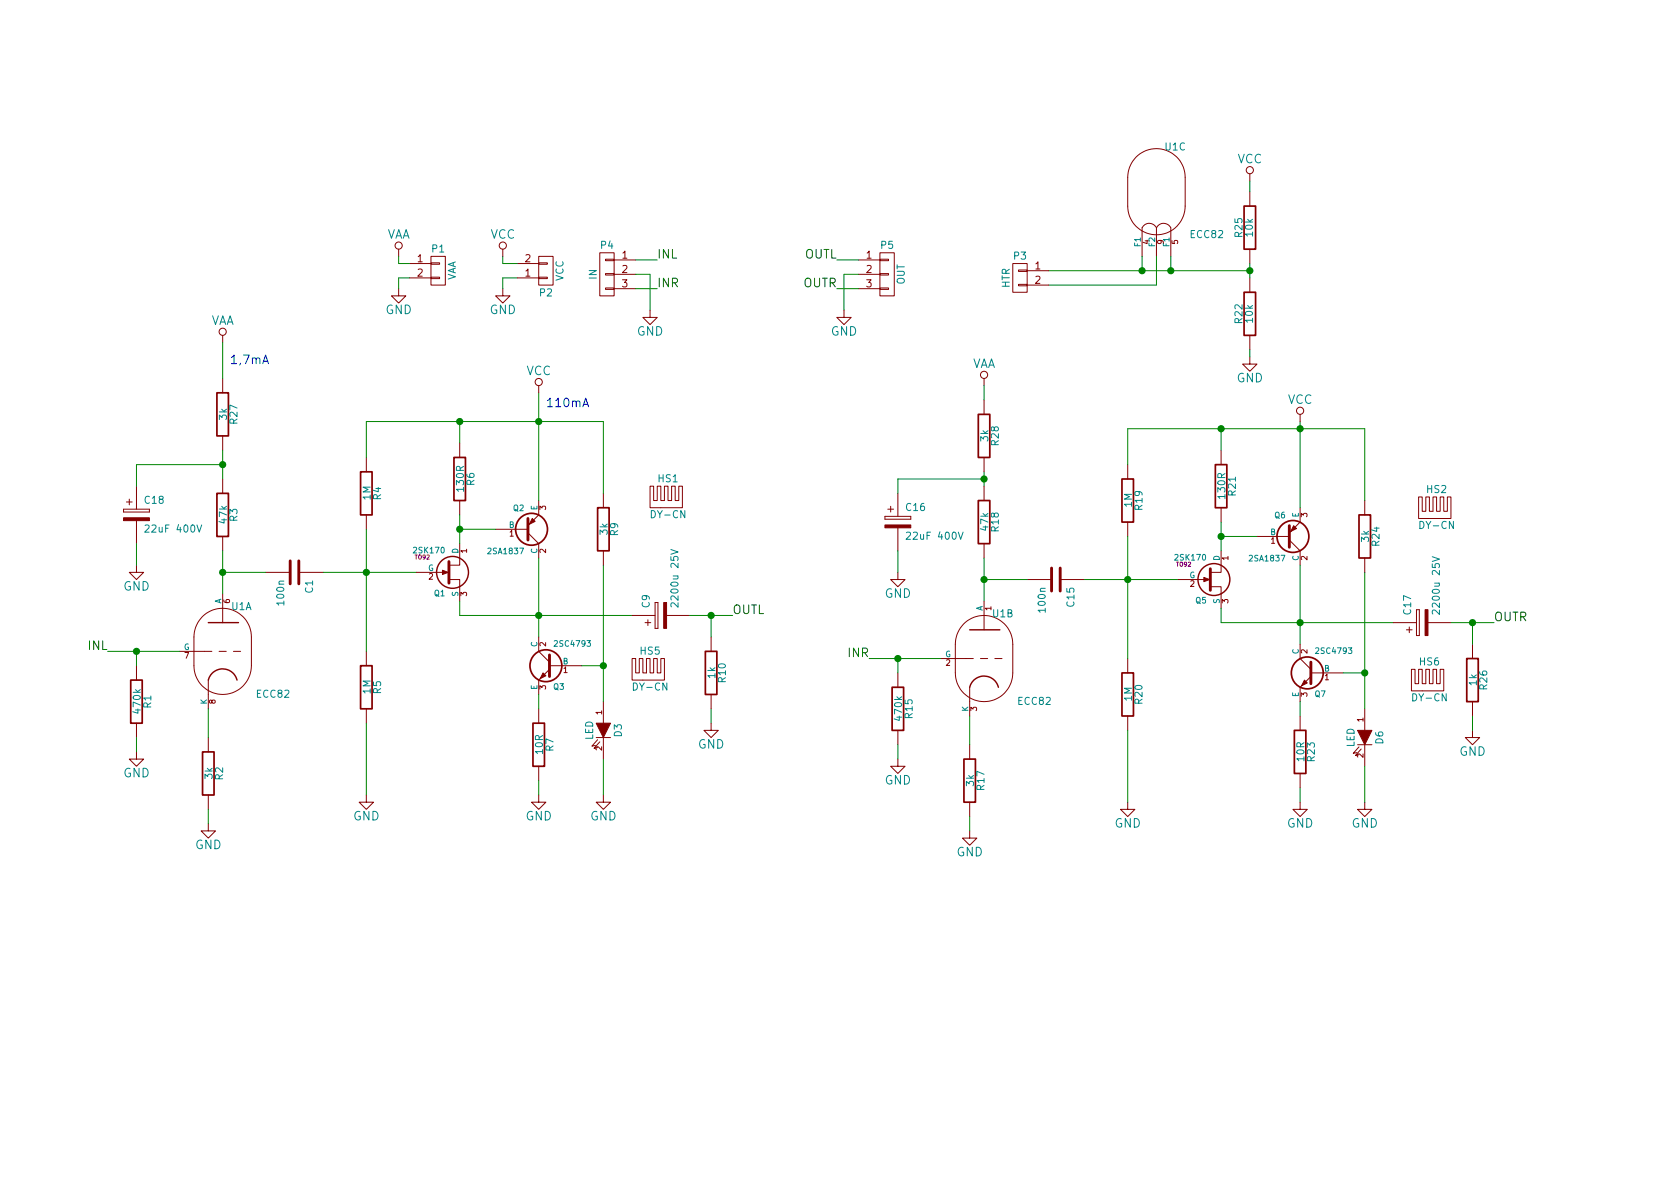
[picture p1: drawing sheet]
EESchema Schematic File Version 2
LIBS:SimpleHybrid-rescue
LIBS:power
LIBS:device
LIBS:transistors
LIBS:conn
LIBS:regul
LIBS:valves
LIBS:audio
LIBS:contrib
LIBS:special
LIBS:SimpleHybrid-cache
EELAYER 24 0
EELAYER END
$Descr A4 11693 8268
encoding utf-8
Sheet 1 1
Title "Simple hybrid headphone amplifier"
Date "nie, 21 sie 2016,"
Rev "1.0"
Comp "pir-auio.pl"
Comment1 "https://creativecommons.org/licenses/by-sa/4.0/"
Comment2 "licensed under CC BY SA 4.0 International"
Comment3 "(C) PIR Engineering Łukasz Juszkiewicz"
Comment4 ""
$EndDescr
$Comp
L ECC81 U1
U 1 1
P 1550 4525
F 0 "U1" H 1680 4835 50  0000 C CNN
F 1 "ECC82" H 1900 4225 50  0000 C CNN
F 2 "VALVE-NOVAL_P" H 1820 4125 50  0001 C CNN
F 3 "" H 1550 4525 60  0000 C CNN
	1    1550 4525
	1    0    0    -1  
$EndComp
$Comp
L R R1
U 1 1
P 950 4875
F 0 "R1" V 1030 4875 50  0000 C CNN
F 1 "470k" V 957 4876 50  0000 C CNN
F 2 "" V 880 4875 30  0000 C CNN
F 3 "" H 950 4875 30  0000 C CNN
	1    950  4875
	1    0    0    -1  
$EndComp
$Comp
L R R2
U 1 1
P 1450 5375
F 0 "R2" V 1530 5375 50  0000 C CNN
F 1 "3k" V 1457 5376 50  0000 C CNN
F 2 "" V 1380 5375 30  0000 C CNN
F 3 "" H 1450 5375 30  0000 C CNN
	1    1450 5375
	1    0    0    -1  
$EndComp
$Comp
L R R3
U 1 1
P 1550 3575
F 0 "R3" V 1630 3575 50  0000 C CNN
F 1 "47k" V 1557 3576 50  0000 C CNN
F 2 "" V 1480 3575 30  0000 C CNN
F 3 "" H 1550 3575 30  0000 C CNN
	1    1550 3575
	1    0    0    -1  
$EndComp
$Comp
L GND #PWR01
U 1 1
P 1450 5725
F 0 "#PWR01" H 1450 5475 60  0001 C CNN
F 1 "GND" H 1450 5575 60  0000 C CNN
F 2 "" H 1450 5725 60  0000 C CNN
F 3 "" H 1450 5725 60  0000 C CNN
	1    1450 5725
	1    0    0    -1  
$EndComp
$Comp
L GND #PWR02
U 1 1
P 950 5225
F 0 "#PWR02" H 950 4975 60  0001 C CNN
F 1 "GND" H 950 5075 60  0000 C CNN
F 2 "" H 950 5225 60  0000 C CNN
F 3 "" H 950 5225 60  0000 C CNN
	1    950  5225
	1    0    0    -1  
$EndComp
Wire Wire Line
	750  4525 950  4525
Wire Wire Line
	950  4525 1250 4525
Wire Wire Line
	950  4525 950  4625
Wire Wire Line
	950  5125 950  5225
Wire Wire Line
	1450 4925 1450 5125
Wire Wire Line
	1450 5625 1450 5725
Wire Wire Line
	1550 3825 1550 3975
Wire Wire Line
	1550 3975 1550 4125
$Comp
L C C1
U 1 1
P 2050 3975
F 0 "C1" H 2100 4075 50  0000 L CNN
F 1 "100n" H 2100 3875 50  0000 L CNN
F 2 "" H 2088 3825 30  0000 C CNN
F 3 "" H 2050 3975 60  0000 C CNN
	1    2050 3975
	0    1    1    0   
$EndComp
Wire Wire Line
	1850 3975 1550 3975
Connection ~ 1550 3975
$Comp
L R R4
U 1 1
P 2550 3425
F 0 "R4" V 2630 3425 50  0000 C CNN
F 1 "1M" V 2557 3426 50  0000 C CNN
F 2 "" V 2480 3425 30  0000 C CNN
F 3 "" H 2550 3425 30  0000 C CNN
	1    2550 3425
	1    0    0    -1  
$EndComp
$Comp
L R R5
U 1 1
P 2550 4775
F 0 "R5" V 2630 4775 50  0000 C CNN
F 1 "1M" V 2557 4776 50  0000 C CNN
F 2 "" V 2480 4775 30  0000 C CNN
F 3 "" H 2550 4775 30  0000 C CNN
	1    2550 4775
	1    0    0    -1  
$EndComp
$Comp
L GND #PWR03
U 1 1
P 2550 5525
F 0 "#PWR03" H 2550 5275 60  0001 C CNN
F 1 "GND" H 2550 5375 60  0000 C CNN
F 2 "" H 2550 5525 60  0000 C CNN
F 3 "" H 2550 5525 60  0000 C CNN
	1    2550 5525
	1    0    0    -1  
$EndComp
Wire Wire Line
	2550 3675 2550 3975
Wire Wire Line
	2550 3975 2550 4525
Wire Wire Line
	2250 3975 2550 3975
Wire Wire Line
	2550 3975 2900 3975
Connection ~ 2550 3975
Wire Wire Line
	2550 5025 2550 5525
$Comp
L 2SK170 Q1
U 1 1
P 3100 3975
F 0 "Q1" H 3100 3826 40  0000 R CNN
F 1 "2SK170" H 3100 4125 40  0000 R CNN
F 2 "TO92" H 2940 4077 29  0000 C CNN
F 3 "" H 3100 3975 60  0000 C CNN
	1    3100 3975
	1    0    0    -1  
$EndComp
$Comp
L R R6
U 1 1
P 3200 3325
F 0 "R6" V 3280 3325 50  0000 C CNN
F 1 "130R" V 3207 3326 50  0000 C CNN
F 2 "" V 3130 3325 30  0000 C CNN
F 3 "" H 3200 3325 30  0000 C CNN
	1    3200 3325
	1    0    0    -1  
$EndComp
Wire Wire Line
	3200 3575 3200 3675
Wire Wire Line
	3200 3675 3200 3775
$Comp
L 2SA1837 Q2
U 1 1
P 3650 3675
F 0 "Q2" H 3650 3525 40  0000 R CNN
F 1 "2SA1837" H 3650 3825 40  0000 R CNN
F 2 "" H 3530 3775 29  0001 C CNN
F 3 "" H 3650 3675 60  0000 C CNN
	1    3650 3675
	1    0    0    1   
$EndComp
Wire Wire Line
	3750 3875 3750 4275
Wire Wire Line
	3750 4275 3750 4425
Wire Wire Line
	3200 4275 3750 4275
Wire Wire Line
	3750 4275 4400 4275
Wire Wire Line
	3200 4275 3200 4175
Wire Wire Line
	3450 3675 3200 3675
Connection ~ 3200 3675
Wire Wire Line
	3200 3075 3200 2925
Wire Wire Line
	2550 2925 3200 2925
Wire Wire Line
	3200 2925 3750 2925
Wire Wire Line
	3750 2925 4200 2925
Wire Wire Line
	3750 2725 3750 2925
Wire Wire Line
	3750 2925 3750 3475
Wire Wire Line
	2550 2925 2550 3175
Connection ~ 3200 2925
$Comp
L 2SC4793 Q3
U 1 1
P 3850 4625
F 0 "Q3" H 3850 4475 40  0000 R CNN
F 1 "2SC4793" H 3850 4775 40  0000 R CNN
F 2 "" H 3730 4725 29  0001 C CNN
F 3 "" H 3850 4625 60  0000 C CNN
	1    3850 4625
	-1   0    0    -1  
$EndComp
$Comp
L LED D3
U 1 1
P 4200 5075
F 0 "D3" H 4200 5175 50  0000 C CNN
F 1 "LED" H 4200 4975 50  0000 C CNN
F 2 "" H 4200 5075 60  0000 C CNN
F 3 "" H 4200 5075 60  0000 C CNN
	1    4200 5075
	0    1    1    0   
$EndComp
$Comp
L R R7
U 1 1
P 3750 5175
F 0 "R7" V 3830 5175 50  0000 C CNN
F 1 "10R" V 3757 5176 50  0000 C CNN
F 2 "" V 3680 5175 30  0000 C CNN
F 3 "" H 3750 5175 30  0000 C CNN
	1    3750 5175
	1    0    0    -1  
$EndComp
Connection ~ 3750 4275
Wire Wire Line
	3750 4825 3750 4925
Wire Wire Line
	4050 4625 4200 4625
Wire Wire Line
	4200 3925 4200 4625
Wire Wire Line
	4200 4625 4200 4875
$Comp
L GND #PWR04
U 1 1
P 3750 5525
F 0 "#PWR04" H 3750 5275 60  0001 C CNN
F 1 "GND" H 3750 5375 60  0000 C CNN
F 2 "" H 3750 5525 60  0000 C CNN
F 3 "" H 3750 5525 60  0000 C CNN
	1    3750 5525
	1    0    0    -1  
$EndComp
Wire Wire Line
	3750 5425 3750 5525
$Comp
L GND #PWR05
U 1 1
P 4200 5525
F 0 "#PWR05" H 4200 5275 60  0001 C CNN
F 1 "GND" H 4200 5375 60  0000 C CNN
F 2 "" H 4200 5525 60  0000 C CNN
F 3 "" H 4200 5525 60  0000 C CNN
	1    4200 5525
	1    0    0    -1  
$EndComp
Wire Wire Line
	4200 5525 4200 5275
$Comp
L R R9
U 1 1
P 4200 3675
F 0 "R9" V 4280 3675 50  0000 C CNN
F 1 "3k" V 4207 3676 50  0000 C CNN
F 2 "" V 4130 3675 30  0000 C CNN
F 3 "" H 4200 3675 30  0000 C CNN
	1    4200 3675
	1    0    0    -1  
$EndComp
Wire Wire Line
	4200 2925 4200 3425
Connection ~ 3750 2925
Connection ~ 4200 4625
$Comp
L CP2 C9
U 1 1
P 4600 4275
F 0 "C9" H 4650 4375 50  0000 L CNN
F 1 "2200u 25V" H 4650 4175 50  0000 L CNN
F 2 "" H 4638 4125 30  0000 C CNN
F 3 "" H 4600 4275 60  0000 C CNN
	1    4600 4275
	0    -1   -1   0   
$EndComp
$Comp
L R R10
U 1 1
P 4950 4675
F 0 "R10" V 5030 4675 50  0000 C CNN
F 1 "1k" V 4957 4676 50  0000 C CNN
F 2 "" V 4880 4675 30  0000 C CNN
F 3 "" H 4950 4675 30  0000 C CNN
	1    4950 4675
	1    0    0    -1  
$EndComp
$Comp
L GND #PWR06
U 1 1
P 4950 5025
F 0 "#PWR06" H 4950 4775 60  0001 C CNN
F 1 "GND" H 4950 4875 60  0000 C CNN
F 2 "" H 4950 5025 60  0000 C CNN
F 3 "" H 4950 5025 60  0000 C CNN
	1    4950 5025
	1    0    0    -1  
$EndComp
Wire Wire Line
	4950 4925 4950 5025
Wire Wire Line
	4800 4275 4950 4275
Wire Wire Line
	4950 4275 5100 4275
Wire Wire Line
	4950 4275 4950 4425
$Comp
L VCC #PWR07
U 1 1
P 3750 2725
F 0 "#PWR07" H 3750 2575 60  0001 C CNN
F 1 "VCC" H 3750 2875 60  0000 C CNN
F 2 "" H 3750 2725 60  0000 C CNN
F 3 "" H 3750 2725 60  0000 C CNN
	1    3750 2725
	1    0    0    -1  
$EndComp
$Comp
L VAA #PWR08
U 1 1
P 1550 2375
F 0 "#PWR08" H 1550 2225 60  0001 C CNN
F 1 "VAA" H 1550 2525 60  0000 C CNN
F 2 "" H 1550 2375 60  0000 C CNN
F 3 "" H 1550 2375 60  0000 C CNN
	1    1550 2375
	1    0    0    -1  
$EndComp
Connection ~ 4950 4275
Text Label 5100 4275 0    60   ~ 0
OUTL
Connection ~ 950  4525
Text Label 750  4525 2    60   ~ 0
INL
$Comp
L ECC81 U1
U 2 1
P 6850 4575
F 0 "U1" H 6980 4885 50  0000 C CNN
F 1 "ECC82" H 7200 4275 50  0000 C CNN
F 2 "VALVE-NOVAL_P" H 7120 4175 50  0001 C CNN
F 3 "" H 6850 4575 60  0000 C CNN
	2    6850 4575
	1    0    0    -1  
$EndComp
$Comp
L R R15
U 1 1
P 6250 4925
F 0 "R15" V 6330 4925 50  0000 C CNN
F 1 "470k" V 6257 4926 50  0000 C CNN
F 2 "" V 6180 4925 30  0000 C CNN
F 3 "" H 6250 4925 30  0000 C CNN
	1    6250 4925
	1    0    0    -1  
$EndComp
$Comp
L R R17
U 1 1
P 6750 5425
F 0 "R17" V 6830 5425 50  0000 C CNN
F 1 "3k" V 6757 5426 50  0000 C CNN
F 2 "" V 6680 5425 30  0000 C CNN
F 3 "" H 6750 5425 30  0000 C CNN
	1    6750 5425
	1    0    0    -1  
$EndComp
$Comp
L R R18
U 1 1
P 6850 3625
F 0 "R18" V 6930 3625 50  0000 C CNN
F 1 "47k" V 6857 3626 50  0000 C CNN
F 2 "" V 6780 3625 30  0000 C CNN
F 3 "" H 6850 3625 30  0000 C CNN
	1    6850 3625
	1    0    0    -1  
$EndComp
$Comp
L GND #PWR09
U 1 1
P 6750 5775
F 0 "#PWR09" H 6750 5525 60  0001 C CNN
F 1 "GND" H 6750 5625 60  0000 C CNN
F 2 "" H 6750 5775 60  0000 C CNN
F 3 "" H 6750 5775 60  0000 C CNN
	1    6750 5775
	1    0    0    -1  
$EndComp
$Comp
L GND #PWR010
U 1 1
P 6250 5275
F 0 "#PWR010" H 6250 5025 60  0001 C CNN
F 1 "GND" H 6250 5125 60  0000 C CNN
F 2 "" H 6250 5275 60  0000 C CNN
F 3 "" H 6250 5275 60  0000 C CNN
	1    6250 5275
	1    0    0    -1  
$EndComp
Wire Wire Line
	6050 4575 6250 4575
Wire Wire Line
	6250 4575 6550 4575
Wire Wire Line
	6250 4575 6250 4675
Wire Wire Line
	6250 5175 6250 5275
Wire Wire Line
	6750 4975 6750 5175
Wire Wire Line
	6750 5675 6750 5775
Wire Wire Line
	6850 3875 6850 4025
Wire Wire Line
	6850 4025 6850 4175
$Comp
L C C15
U 1 1
P 7350 4025
F 0 "C15" H 7400 4125 50  0000 L CNN
F 1 "100n" H 7400 3925 50  0000 L CNN
F 2 "" H 7388 3875 30  0000 C CNN
F 3 "" H 7350 4025 60  0000 C CNN
	1    7350 4025
	0    1    1    0   
$EndComp
Wire Wire Line
	7150 4025 6850 4025
Connection ~ 6850 4025
$Comp
L R R19
U 1 1
P 7850 3475
F 0 "R19" V 7930 3475 50  0000 C CNN
F 1 "1M" V 7857 3476 50  0000 C CNN
F 2 "" V 7780 3475 30  0000 C CNN
F 3 "" H 7850 3475 30  0000 C CNN
	1    7850 3475
	1    0    0    -1  
$EndComp
$Comp
L R R20
U 1 1
P 7850 4825
F 0 "R20" V 7930 4825 50  0000 C CNN
F 1 "1M" V 7857 4826 50  0000 C CNN
F 2 "" V 7780 4825 30  0000 C CNN
F 3 "" H 7850 4825 30  0000 C CNN
	1    7850 4825
	1    0    0    -1  
$EndComp
$Comp
L GND #PWR011
U 1 1
P 7850 5575
F 0 "#PWR011" H 7850 5325 60  0001 C CNN
F 1 "GND" H 7850 5425 60  0000 C CNN
F 2 "" H 7850 5575 60  0000 C CNN
F 3 "" H 7850 5575 60  0000 C CNN
	1    7850 5575
	1    0    0    -1  
$EndComp
Wire Wire Line
	7850 3725 7850 4025
Wire Wire Line
	7850 4025 7850 4575
Wire Wire Line
	7550 4025 7850 4025
Wire Wire Line
	7850 4025 8200 4025
Connection ~ 7850 4025
Wire Wire Line
	7850 5075 7850 5575
$Comp
L 2SK170 Q5
U 1 1
P 8400 4025
F 0 "Q5" H 8400 3876 40  0000 R CNN
F 1 "2SK170" H 8400 4175 40  0000 R CNN
F 2 "TO92" H 8240 4127 29  0000 C CNN
F 3 "" H 8400 4025 60  0000 C CNN
	1    8400 4025
	1    0    0    -1  
$EndComp
$Comp
L R R21
U 1 1
P 8500 3375
F 0 "R21" V 8580 3375 50  0000 C CNN
F 1 "130R" V 8507 3376 50  0000 C CNN
F 2 "" V 8430 3375 30  0000 C CNN
F 3 "" H 8500 3375 30  0000 C CNN
	1    8500 3375
	1    0    0    -1  
$EndComp
Wire Wire Line
	8500 3625 8500 3725
Wire Wire Line
	8500 3725 8500 3825
$Comp
L 2SA1837 Q6
U 1 1
P 8950 3725
F 0 "Q6" H 8950 3575 40  0000 R CNN
F 1 "2SA1837" H 8950 3875 40  0000 R CNN
F 2 "" H 8830 3825 29  0001 C CNN
F 3 "" H 8950 3725 60  0000 C CNN
	1    8950 3725
	1    0    0    1   
$EndComp
Wire Wire Line
	9050 3925 9050 4325
Wire Wire Line
	9050 4325 9050 4475
Wire Wire Line
	8500 4325 9050 4325
Wire Wire Line
	9050 4325 9700 4325
Wire Wire Line
	8500 4325 8500 4225
Wire Wire Line
	8750 3725 8500 3725
Connection ~ 8500 3725
Wire Wire Line
	8500 3125 8500 2975
Wire Wire Line
	7850 2975 8500 2975
Wire Wire Line
	8500 2975 9050 2975
Wire Wire Line
	9050 2975 9500 2975
Wire Wire Line
	9050 2925 9050 2975
Wire Wire Line
	9050 2975 9050 3525
Wire Wire Line
	7850 2975 7850 3225
Connection ~ 8500 2975
$Comp
L 2SC4793 Q7
U 1 1
P 9150 4675
F 0 "Q7" H 9150 4525 40  0000 R CNN
F 1 "2SC4793" H 9150 4825 40  0000 R CNN
F 2 "" H 9030 4775 29  0001 C CNN
F 3 "" H 9150 4675 60  0000 C CNN
	1    9150 4675
	-1   0    0    -1  
$EndComp
$Comp
L LED D6
U 1 1
P 9500 5125
F 0 "D6" H 9500 5225 50  0000 C CNN
F 1 "LED" H 9500 5025 50  0000 C CNN
F 2 "" H 9500 5125 60  0000 C CNN
F 3 "" H 9500 5125 60  0000 C CNN
	1    9500 5125
	0    1    1    0   
$EndComp
$Comp
L R R23
U 1 1
P 9050 5225
F 0 "R23" V 9130 5225 50  0000 C CNN
F 1 "10R" V 9057 5226 50  0000 C CNN
F 2 "" V 8980 5225 30  0000 C CNN
F 3 "" H 9050 5225 30  0000 C CNN
	1    9050 5225
	1    0    0    -1  
$EndComp
Connection ~ 9050 4325
Wire Wire Line
	9050 4875 9050 4975
Wire Wire Line
	9350 4675 9500 4675
Wire Wire Line
	9500 3975 9500 4675
Wire Wire Line
	9500 4675 9500 4925
$Comp
L GND #PWR012
U 1 1
P 9050 5575
F 0 "#PWR012" H 9050 5325 60  0001 C CNN
F 1 "GND" H 9050 5425 60  0000 C CNN
F 2 "" H 9050 5575 60  0000 C CNN
F 3 "" H 9050 5575 60  0000 C CNN
	1    9050 5575
	1    0    0    -1  
$EndComp
Wire Wire Line
	9050 5475 9050 5575
$Comp
L GND #PWR013
U 1 1
P 9500 5575
F 0 "#PWR013" H 9500 5325 60  0001 C CNN
F 1 "GND" H 9500 5425 60  0000 C CNN
F 2 "" H 9500 5575 60  0000 C CNN
F 3 "" H 9500 5575 60  0000 C CNN
	1    9500 5575
	1    0    0    -1  
$EndComp
Wire Wire Line
	9500 5575 9500 5325
$Comp
L R R24
U 1 1
P 9500 3725
F 0 "R24" V 9580 3725 50  0000 C CNN
F 1 "3k" V 9507 3726 50  0000 C CNN
F 2 "" V 9430 3725 30  0000 C CNN
F 3 "" H 9500 3725 30  0000 C CNN
	1    9500 3725
	1    0    0    -1  
$EndComp
Wire Wire Line
	9500 2975 9500 3475
Connection ~ 9050 2975
Connection ~ 9500 4675
$Comp
L CP2 C17
U 1 1
P 9900 4325
F 0 "C17" H 9950 4425 50  0000 L CNN
F 1 "2200u 25V" H 9950 4225 50  0000 L CNN
F 2 "" H 9938 4175 30  0000 C CNN
F 3 "" H 9900 4325 60  0000 C CNN
	1    9900 4325
	0    -1   -1   0   
$EndComp
$Comp
L R R26
U 1 1
P 10250 4725
F 0 "R26" V 10330 4725 50  0000 C CNN
F 1 "1k" V 10257 4726 50  0000 C CNN
F 2 "" V 10180 4725 30  0000 C CNN
F 3 "" H 10250 4725 30  0000 C CNN
	1    10250 4725
	1    0    0    -1  
$EndComp
$Comp
L GND #PWR014
U 1 1
P 10250 5075
F 0 "#PWR014" H 10250 4825 60  0001 C CNN
F 1 "GND" H 10250 4925 60  0000 C CNN
F 2 "" H 10250 5075 60  0000 C CNN
F 3 "" H 10250 5075 60  0000 C CNN
	1    10250 5075
	1    0    0    -1  
$EndComp
Wire Wire Line
	10250 4975 10250 5075
Wire Wire Line
	10100 4325 10250 4325
Wire Wire Line
	10250 4325 10400 4325
Wire Wire Line
	10250 4325 10250 4475
$Comp
L VCC #PWR015
U 1 1
P 9050 2925
F 0 "#PWR015" H 9050 2775 60  0001 C CNN
F 1 "VCC" H 9050 3075 60  0000 C CNN
F 2 "" H 9050 2925 60  0000 C CNN
F 3 "" H 9050 2925 60  0000 C CNN
	1    9050 2925
	1    0    0    -1  
$EndComp
$Comp
L VAA #PWR016
U 1 1
P 6850 2675
F 0 "#PWR016" H 6850 2525 60  0001 C CNN
F 1 "VAA" H 6850 2825 60  0000 C CNN
F 2 "" H 6850 2675 60  0000 C CNN
F 3 "" H 6850 2675 60  0000 C CNN
	1    6850 2675
	1    0    0    -1  
$EndComp
Connection ~ 10250 4325
Connection ~ 6250 4575
Text Label 6050 4575 2    60   ~ 0
INR
Text Label 10400 4325 0    60   ~ 0
OUTR
$Comp
L CP2 C16
U 1 1
P 6250 3625
F 0 "C16" H 6300 3725 50  0000 L CNN
F 1 "22uF 400V" H 6300 3525 50  0000 L CNN
F 2 "" H 6288 3475 30  0000 C CNN
F 3 "" H 6250 3625 60  0000 C CNN
	1    6250 3625
	1    0    0    -1  
$EndComp
$Comp
L ECC81 U1
U 3 1
P 8050 1325
F 0 "U1" H 8180 1635 50  0000 C CNN
F 1 "ECC82" H 8400 1025 50  0000 C CNN
F 2 "VALVE-NOVAL_P" H 8320 925 50  0001 C CNN
F 3 "" H 8050 1325 60  0000 C CNN
	3    8050 1325
	1    0    0    -1  
$EndComp
$Comp
L R R22
U 1 1
P 8700 2175
F 0 "R22" V 8780 2175 50  0000 C CNN
F 1 "10k" V 8707 2176 50  0000 C CNN
F 2 "" V 8630 2175 30  0000 C CNN
F 3 "" H 8700 2175 30  0000 C CNN
	1    8700 2175
	-1   0    0    1   
$EndComp
$Comp
L R R25
U 1 1
P 8700 1575
F 0 "R25" V 8780 1575 50  0000 C CNN
F 1 "10k" V 8707 1576 50  0000 C CNN
F 2 "" V 8630 1575 30  0000 C CNN
F 3 "" H 8700 1575 30  0000 C CNN
	1    8700 1575
	-1   0    0    1   
$EndComp
Wire Wire Line
	7950 1875 7950 1775
Wire Wire Line
	7300 1875 7950 1875
Wire Wire Line
	7950 1875 8150 1875
Wire Wire Line
	8150 1875 8700 1875
Wire Wire Line
	8150 1875 8150 1775
Wire Wire Line
	8050 1775 8050 1975
Wire Wire Line
	8050 1975 7300 1975
Connection ~ 7950 1875
$Comp
L GND #PWR017
U 1 1
P 8700 2475
F 0 "#PWR017" H 8700 2225 60  0001 C CNN
F 1 "GND" H 8700 2325 60  0000 C CNN
F 2 "" H 8700 2475 60  0000 C CNN
F 3 "" H 8700 2475 60  0000 C CNN
	1    8700 2475
	1    0    0    -1  
$EndComp
$Comp
L CONN_01X02 P3
U 1 1
P 7100 1925
F 0 "P3" H 7100 2075 50  0000 C CNN
F 1 "HTR" V 7200 1925 50  0000 C CNN
F 2 "" H 7100 1925 60  0000 C CNN
F 3 "" H 7100 1925 60  0000 C CNN
	1    7100 1925
	-1   0    0    -1  
$EndComp
$Comp
L CONN_01X03 P5
U 1 1
P 6175 1900
F 0 "P5" H 6175 2100 50  0000 C CNN
F 1 "OUT" V 6275 1900 50  0000 C CNN
F 2 "" H 6175 1900 60  0000 C CNN
F 3 "" H 6175 1900 60  0000 C CNN
	1    6175 1900
	1    0    0    -1  
$EndComp
$Comp
L CONN_01X03 P4
U 1 1
P 4225 1900
F 0 "P4" H 4225 2100 50  0000 C CNN
F 1 "IN" V 4325 1900 50  0000 C CNN
F 2 "" H 4225 1900 60  0000 C CNN
F 3 "" H 4225 1900 60  0000 C CNN
	1    4225 1900
	-1   0    0    -1  
$EndComp
Wire Wire Line
	4425 1800 4575 1800
Wire Wire Line
	4425 2000 4575 2000
Wire Wire Line
	4425 1900 4525 1900
Wire Wire Line
	4525 1900 4525 2150
$Comp
L GND #PWR018
U 1 1
P 4525 2150
F 0 "#PWR018" H 4525 1900 60  0001 C CNN
F 1 "GND" H 4525 2000 60  0000 C CNN
F 2 "" H 4525 2150 60  0000 C CNN
F 3 "" H 4525 2150 60  0000 C CNN
	1    4525 2150
	1    0    0    -1  
$EndComp
Text Label 4575 2000 0    60   ~ 0
INR
Text Label 4575 1800 0    60   ~ 0
INL
Wire Wire Line
	5975 1800 5825 1800
Wire Wire Line
	5975 2000 5825 2000
Wire Wire Line
	5975 1900 5875 1900
Wire Wire Line
	5875 1900 5875 2150
$Comp
L GND #PWR019
U 1 1
P 5875 2150
F 0 "#PWR019" H 5875 1900 60  0001 C CNN
F 1 "GND" H 5875 2000 60  0000 C CNN
F 2 "" H 5875 2150 60  0000 C CNN
F 3 "" H 5875 2150 60  0000 C CNN
	1    5875 2150
	1    0    0    -1  
$EndComp
Text Label 5825 1800 2    60   ~ 0
OUTL
Text Label 5825 2000 2    60   ~ 0
OUTR
$Comp
L CP2 C18
U 1 1
P 950 3575
F 0 "C18" H 1000 3675 50  0000 L CNN
F 1 "22uF 400V" H 1000 3475 50  0000 L CNN
F 2 "" H 988 3425 30  0000 C CNN
F 3 "" H 950 3575 60  0000 C CNN
	1    950  3575
	1    0    0    -1  
$EndComp
$Comp
L R R27
U 1 1
P 1550 2875
F 0 "R27" V 1630 2875 50  0000 C CNN
F 1 "3k" V 1557 2876 50  0000 C CNN
F 2 "" V 1480 2875 30  0000 C CNN
F 3 "" H 1550 2875 30  0000 C CNN
	1    1550 2875
	1    0    0    -1  
$EndComp
Wire Wire Line
	1550 2375 1550 2625
Wire Wire Line
	1550 3125 1550 3225
Wire Wire Line
	1550 3225 1550 3325
Wire Wire Line
	1550 3225 950  3225
Wire Wire Line
	950  3225 950  3375
Connection ~ 1550 3225
$Comp
L GND #PWR020
U 1 1
P 950 3925
F 0 "#PWR020" H 950 3675 60  0001 C CNN
F 1 "GND" H 950 3775 60  0000 C CNN
F 2 "" H 950 3925 60  0000 C CNN
F 3 "" H 950 3925 60  0000 C CNN
	1    950  3925
	1    0    0    -1  
$EndComp
Wire Wire Line
	950  3775 950  3925
$Comp
L R R28
U 1 1
P 6850 3025
F 0 "R28" V 6930 3025 50  0000 C CNN
F 1 "3k" V 6857 3026 50  0000 C CNN
F 2 "" V 6780 3025 30  0000 C CNN
F 3 "" H 6850 3025 30  0000 C CNN
	1    6850 3025
	1    0    0    -1  
$EndComp
$Comp
L GND #PWR021
U 1 1
P 6250 3975
F 0 "#PWR021" H 6250 3725 60  0001 C CNN
F 1 "GND" H 6250 3825 60  0000 C CNN
F 2 "" H 6250 3975 60  0000 C CNN
F 3 "" H 6250 3975 60  0000 C CNN
	1    6250 3975
	1    0    0    -1  
$EndComp
Wire Wire Line
	6850 3325 6250 3325
Wire Wire Line
	6250 3325 6250 3425
Wire Wire Line
	6850 3275 6850 3325
Wire Wire Line
	6850 3325 6850 3375
Connection ~ 6850 3325
Wire Wire Line
	6250 3825 6250 3975
Wire Wire Line
	6850 2675 6850 2775
$Comp
L HEATSINK HS1
U 1 1
P 4650 3525
F 0 "HS1" H 4650 3725 50  0000 C CNN
F 1 "DY-CN" H 4650 3475 50  0000 C CNN
F 2 "" H 4650 3525 60  0000 C CNN
F 3 "" H 4650 3525 60  0000 C CNN
	1    4650 3525
	1    0    0    -1  
$EndComp
Text Notes 1600 2525 0    60   ~ 0
1,7mA
Text Notes 3800 2825 0    60   ~ 0
110mA
$Comp
L HEATSINK HS5
U 1 1
P 4525 4725
F 0 "HS5" H 4525 4925 50  0000 C CNN
F 1 "DY-CN" H 4525 4675 50  0000 C CNN
F 2 "" H 4525 4725 60  0000 C CNN
F 3 "" H 4525 4725 60  0000 C CNN
	1    4525 4725
	1    0    0    -1  
$EndComp
$Comp
L HEATSINK HS2
U 1 1
P 10000 3600
F 0 "HS2" H 10000 3800 50  0000 C CNN
F 1 "DY-CN" H 10000 3550 50  0000 C CNN
F 2 "" H 10000 3600 60  0000 C CNN
F 3 "" H 10000 3600 60  0000 C CNN
	1    10000 3600
	1    0    0    -1  
$EndComp
$Comp
L HEATSINK HS6
U 1 1
P 9950 4800
F 0 "HS6" H 9950 5000 50  0000 C CNN
F 1 "DY-CN" H 9950 4750 50  0000 C CNN
F 2 "" H 9950 4800 60  0000 C CNN
F 3 "" H 9950 4800 60  0000 C CNN
	1    9950 4800
	1    0    0    -1  
$EndComp
$Comp
L CONN_01X02 P1
U 1 1
P 3050 1875
F 0 "P1" H 3050 2025 50  0000 C CNN
F 1 "VAA" V 3150 1875 50  0000 C CNN
F 2 "" H 3050 1875 60  0000 C CNN
F 3 "" H 3050 1875 60  0000 C CNN
	1    3050 1875
	1    0    0    -1  
$EndComp
$Comp
L GND #PWR022
U 1 1
P 2775 2000
F 0 "#PWR022" H 2775 1750 60  0001 C CNN
F 1 "GND" H 2775 1850 60  0000 C CNN
F 2 "" H 2775 2000 60  0000 C CNN
F 3 "" H 2775 2000 60  0000 C CNN
	1    2775 2000
	1    0    0    -1  
$EndComp
Wire Wire Line
	2850 1925 2775 1925
Wire Wire Line
	2775 1925 2775 2000
$Comp
L VAA #PWR023
U 1 1
P 2775 1775
F 0 "#PWR023" H 2775 1625 60  0001 C CNN
F 1 "VAA" H 2775 1925 60  0000 C CNN
F 2 "" H 2775 1775 60  0000 C CNN
F 3 "" H 2775 1775 60  0000 C CNN
	1    2775 1775
	1    0    0    -1  
$EndComp
Wire Wire Line
	2775 1775 2775 1825
Wire Wire Line
	2775 1825 2850 1825
$Comp
L CONN_01X02 P2
U 1 1
P 3800 1875
F 0 "P2" H 3800 2025 50  0000 C CNN
F 1 "VCC" V 3900 1875 50  0000 C CNN
F 2 "" H 3800 1875 60  0000 C CNN
F 3 "" H 3800 1875 60  0000 C CNN
	1    3800 1875
	1    0    0    1   
$EndComp
$Comp
L GND #PWR024
U 1 1
P 3500 2000
F 0 "#PWR024" H 3500 1750 60  0001 C CNN
F 1 "GND" H 3500 1850 60  0000 C CNN
F 2 "" H 3500 2000 60  0000 C CNN
F 3 "" H 3500 2000 60  0000 C CNN
	1    3500 2000
	1    0    0    -1  
$EndComp
Wire Wire Line
	3600 1825 3500 1825
Wire Wire Line
	3500 1825 3500 1775
Wire Wire Line
	3600 1925 3500 1925
Wire Wire Line
	3500 1925 3500 2000
$Comp
L VCC #PWR025
U 1 1
P 3500 1775
F 0 "#PWR025" H 3500 1625 60  0001 C CNN
F 1 "VCC" H 3500 1925 60  0000 C CNN
F 2 "" H 3500 1775 60  0000 C CNN
F 3 "" H 3500 1775 60  0000 C CNN
	1    3500 1775
	1    0    0    -1  
$EndComp
Wire Wire Line
	8700 1825 8700 1875
Wire Wire Line
	8700 1875 8700 1925
Connection ~ 8150 1875
Connection ~ 8700 1875
Wire Wire Line
	8700 2425 8700 2475
$Comp
L VCC #PWR?
U 1 1
P 8700 1250
F 0 "#PWR?" H 8700 1100 60  0001 C CNN
F 1 "VCC" H 8700 1400 60  0000 C CNN
F 2 "" H 8700 1250 60  0000 C CNN
F 3 "" H 8700 1250 60  0000 C CNN
	1    8700 1250
	1    0    0    -1  
$EndComp
Wire Wire Line
	8700 1250 8700 1325
$EndSCHEMATC
